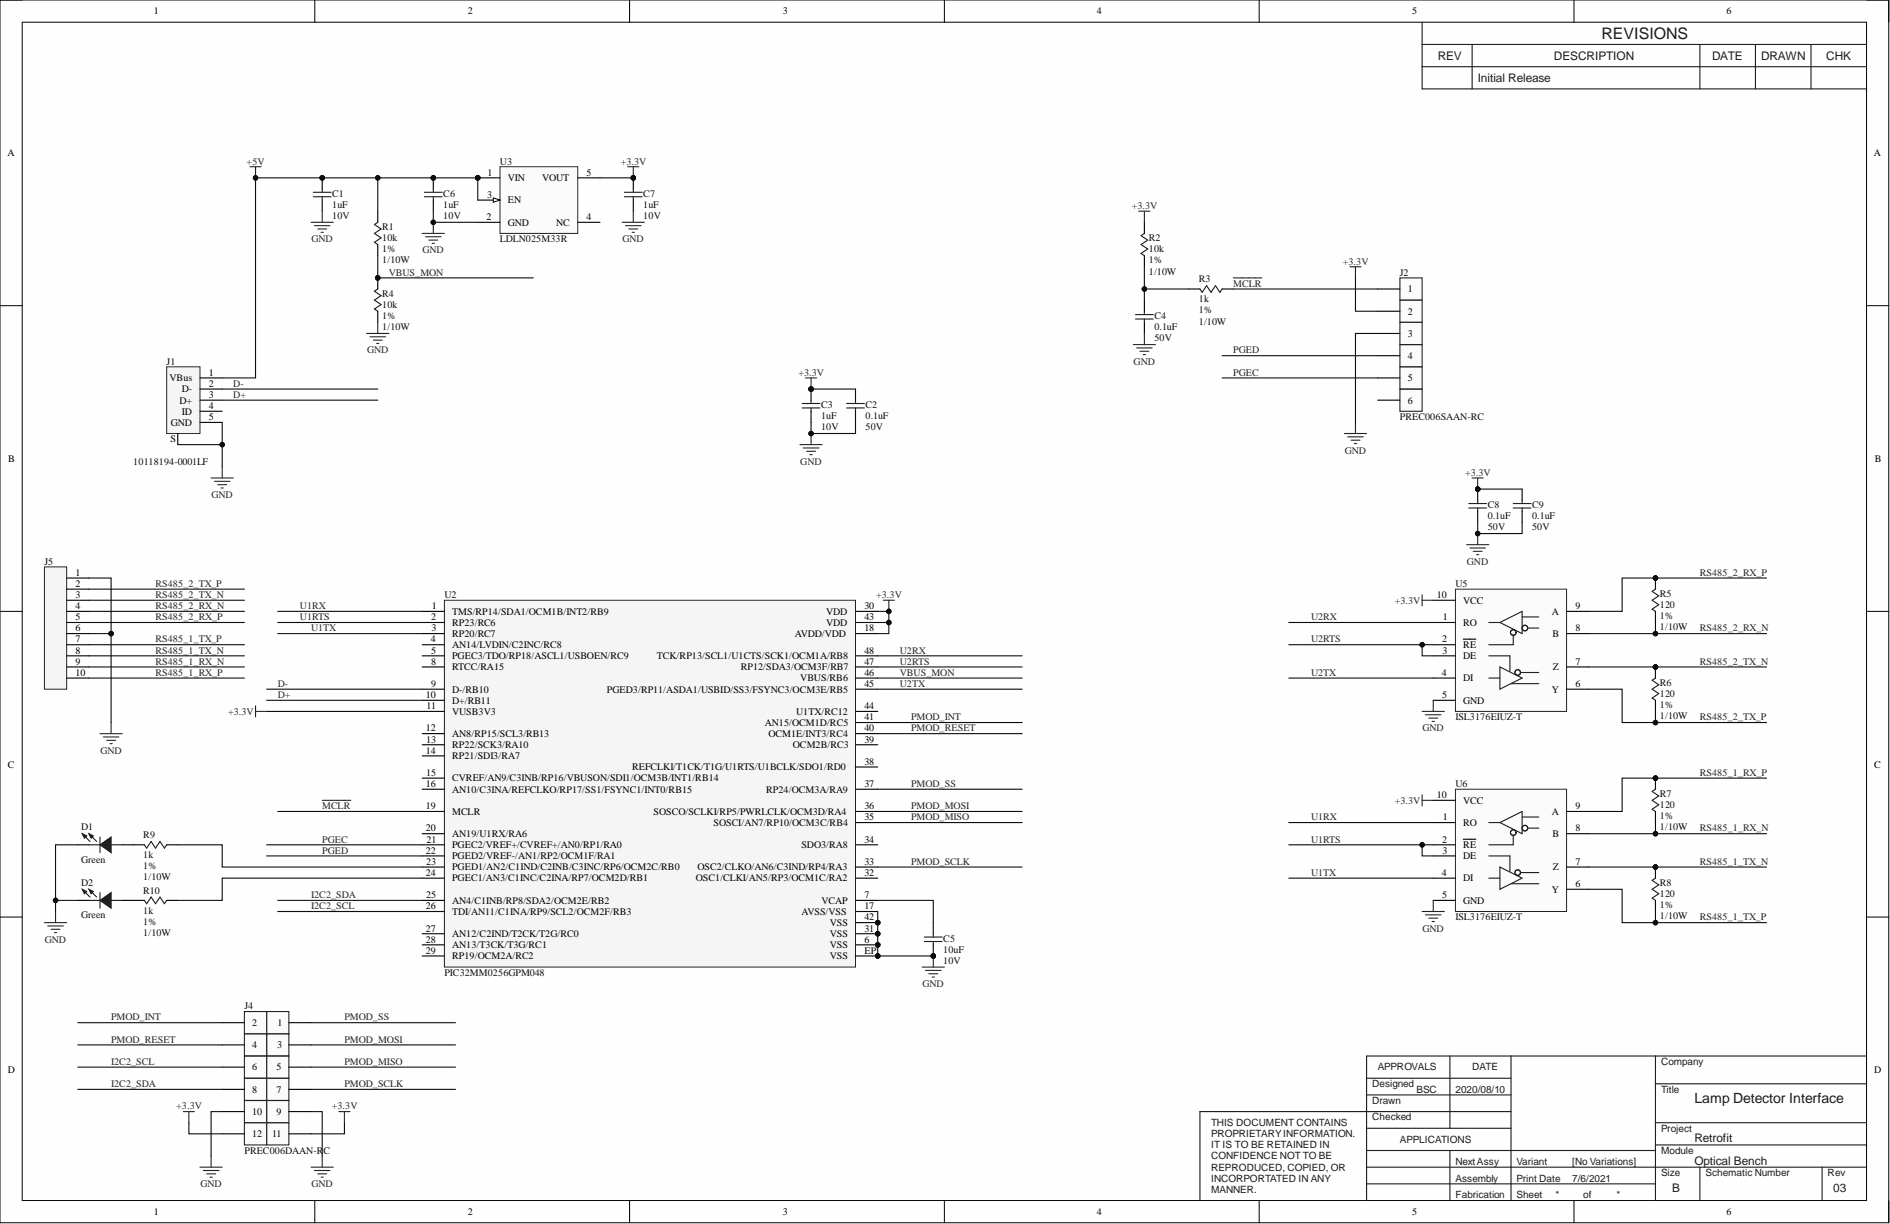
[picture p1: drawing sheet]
# Altium project Digital Debugger.PrjPcb
AssyRev: 03; DesignDate: 2020/08/10; Designed: BSC; FabRev: 03; Module: Optical Bench; Project: Retrofit; Title1: Lamp Detector Interface
1 sheet, 29 parts. Net scope: global (net labels, ports and power ports of the same name join across sheets).
Board file: Digital Debugger.PcbDoc

## Sheet Sheet1.SchDoc
size Tabloid

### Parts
C1  1uF  Voltage: 10V  [CAP_0603]
C2  0.1uF  Voltage: 50V  [CAP_0603]
C3  1uF  Voltage: 10V  [CAP_0603]
C4  0.1uF  Voltage: 50V  [CAP_0603]
C5  10uF  Voltage: 10V  [CAP_0603]
C6  1uF  Voltage: 10V  [CAP_0603]
C7  1uF  Voltage: 10V  [CAP_0603]
C8  0.1uF  Voltage: 50V  [CAP_0603]
C9  0.1uF  Voltage: 50V  [CAP_0603]
D1  Green  [DIO_0603]
D2  Green  [DIO_0603]
J1  10118194-0001LF  [CONN_USB_MICRO_B_RA]
J2  PREC006SAAN-RC  [CONN_Male_1x6]
J4  PREC006DAAN-RC  [CONN_Male_2x6z]
J5  PREC010SAAN-RC  [CONN_Male_1x10]  (value not drawn)
R1  10k  Tolerance: 1%  Power: 1/10W  [RES_0603]
R2  10k  Tolerance: 1%  Power: 1/10W  [RES_0603]
R3  1k  Tolerance: 1%  Power: 1/10W  [RES_0603]
R4  10k  Tolerance: 1%  Power: 1/10W  [RES_0603]
R5  120  Tolerance: 1%  Power: 1/10W  [RES_0603]
R6  120  Tolerance: 1%  Power: 1/10W  [RES_0603]
R7  120  Tolerance: 1%  Power: 1/10W  [RES_0603]
R8  120  Tolerance: 1%  Power: 1/10W  [RES_0603]
R9  1k  Tolerance: 1%  Power: 1/10W  [RES_0603]
R10  1k  Tolerance: 1%  Power: 1/10W  [RES_0603]
U2  PIC32MM0256GPM048  [UQFN-48EP]
U3  LDLN025M33R  [SOT23-5]
U5  ISL3176EIUZ-T  [MSOP-10]
U6  ISL3176EIUZ-T  [MSOP-10]

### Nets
+3.3V: C2.1 C3.1 C7.1 C8.1 C9.1 J2.2 J4.11 J4.12 R2.2 U2.11(VUSB3V3) U2.18(AVDD/VDD) U2.30(VDD) U2.43(VDD) U3.5(VOUT) U5.10(VCC) U6.10(VCC)
+5V: C1.1 C6.1 J1.1(VBus) R1.2 U3.1(VIN) U3.3(EN)
GND: C1.2 C2.2 C3.2 C4.2 C5.2 C6.2 C7.2 C8.2 C9.2 D1.K D2.K J1.5(GND) J1.S J2.3 J4.9 J4.10 J5.1 J5.6 R4.1 U2.6(VSS) U2.17(AVSS/VSS) U2.31(VSS) U2.42(VSS) U2.EP(VSS) U3.2(GND) U5.5(GND) U6.5(GND)
D+: J1.3(D+) U2.10(D+/RB11)
D-: J1.2(D-) U2.9(D-/RB10)
I2C2_SCL: J4.6 U2.26(TDI/AN11/C1INA/RP9/SCL2/OCM2F/RB3)
I2C2_SDA: J4.8 U2.25(AN4/C1INB/RP8/SDA2/OCM2E/RB2)
~{MCLR}: J2.1 R3.1 U2.19(MCLR)
PGEC: J2.5 U2.21(PGEC2/VREF+/CVREF+/AN0/RP1/RA0)
PGED: J2.4 U2.22(PGED2/VREF-/AN1/RP2/OCM1F/RA1)
PMOD_INT: J4.2 U2.41(AN15/OCM1D/RC5)
PMOD_MISO: J4.5 U2.35(SOSCI/AN7/RP10/OCM3C/RB4)
PMOD_MOSI: J4.3 U2.36(SOSCO/SCLKI/RP5/PWRLCLK/OCM3D/RA4)
PMOD_RESET: J4.4 U2.40(OCM1E/INT3/RC4)
PMOD_SCLK: J4.7 U2.33(OSC2/CLKO/AN6/C3IND/RP4/RA3)
PMOD_SS: J4.1 U2.37(RP24/OCM3A/RA9)
RS485_1_RX_N: J5.9 R7.1 U6.8(B)
RS485_1_RX_P: J5.10 R7.2 U6.9(A)
RS485_1_TX_N: J5.8 R8.2 U6.7(Z)
RS485_1_TX_P: J5.7 R8.1 U6.6(Y)
RS485_2_RX_N: J5.4 R5.1 U5.8(B)
RS485_2_RX_P: J5.5 R5.2 U5.9(A)
RS485_2_TX_N: J5.3 R6.2 U5.7(Z)
RS485_2_TX_P: J5.2 R6.1 U5.6(Y)
U1RTS: U2.2(RP23/RC6) U6.2(~{RE}) U6.3(DE)
U1RX: U2.1(TMS/RP14/SDA1/OCM1B/INT2/RB9) U6.1(RO)
U1TX: U2.3(RP20/RC7) U6.4(DI)
U2RTS: U2.47(RP12/SDA3/OCM3F/RB7) U5.2(~{RE}) U5.3(DE)
U2RX: U2.48(TCK/RP13/SCL1/U1CTS/SCK1/OCM1A/RB8) U5.1(RO)
U2TX: U2.45(PGED3/RP11/ASDA1/USBID/SS3/FSYNC3/OCM3E/RB5) U5.4(DI)
VBUS_MON: R1.1 R4.2 U2.46(VBUS/RB6)
NetC4_1: C4.1 R2.1 R3.2
NetC5_1: C5.1 U2.7(VCAP)
NetD1_A: D1.A R9.2
NetD2_A: D2.A R10.2
NetR9_1: R9.1 U2.23(PGED1/AN2/C1IND/C2INB/C3INC/RP6/OCM2C/RB0)
NetR10_1: R10.1 U2.24(PGEC1/AN3/C1INC/C2INA/RP7/OCM2D/RB1)

Not connected (* = marked no-connect by the designer): J1 4(ID); J2 6; U2 4(AN14/LVDIN/C2INC/RC8) 5(PGEC3/TDO/RP18/ASCL1/USBOEN/RC9) 8(RTCC/RA15) 12(AN8/RP15/SCL3/RB13) 13(RP22/SCK3/RA10) 14(RP21/SDI3/RA7) 15(CVREF/AN9/C3INB/RP16/VBUSON/SDI1/OCM3B/INT1/RB14) 16(AN10/C3INA/REFCLKO/RP17/SS1/FSYNC1/INT0/RB15) 20(AN19/U1RX/RA6) 27(AN12/C2IND/T2CK/T2G/RC0) 28(AN13/T3CK/T3G/RC1) 29(RP19/OCM2A/RC2) 32(OSC1/CLKI/AN5/RP3/OCM1C/RA2) 34(SDO3/RA8) 38(REFCLKI/T1CK/T1G/U1RTS/U1BCLK/SDO1/RD0) 39(OCM2B/RC3) 44(U1TX/RC12); U3 4(NC)
